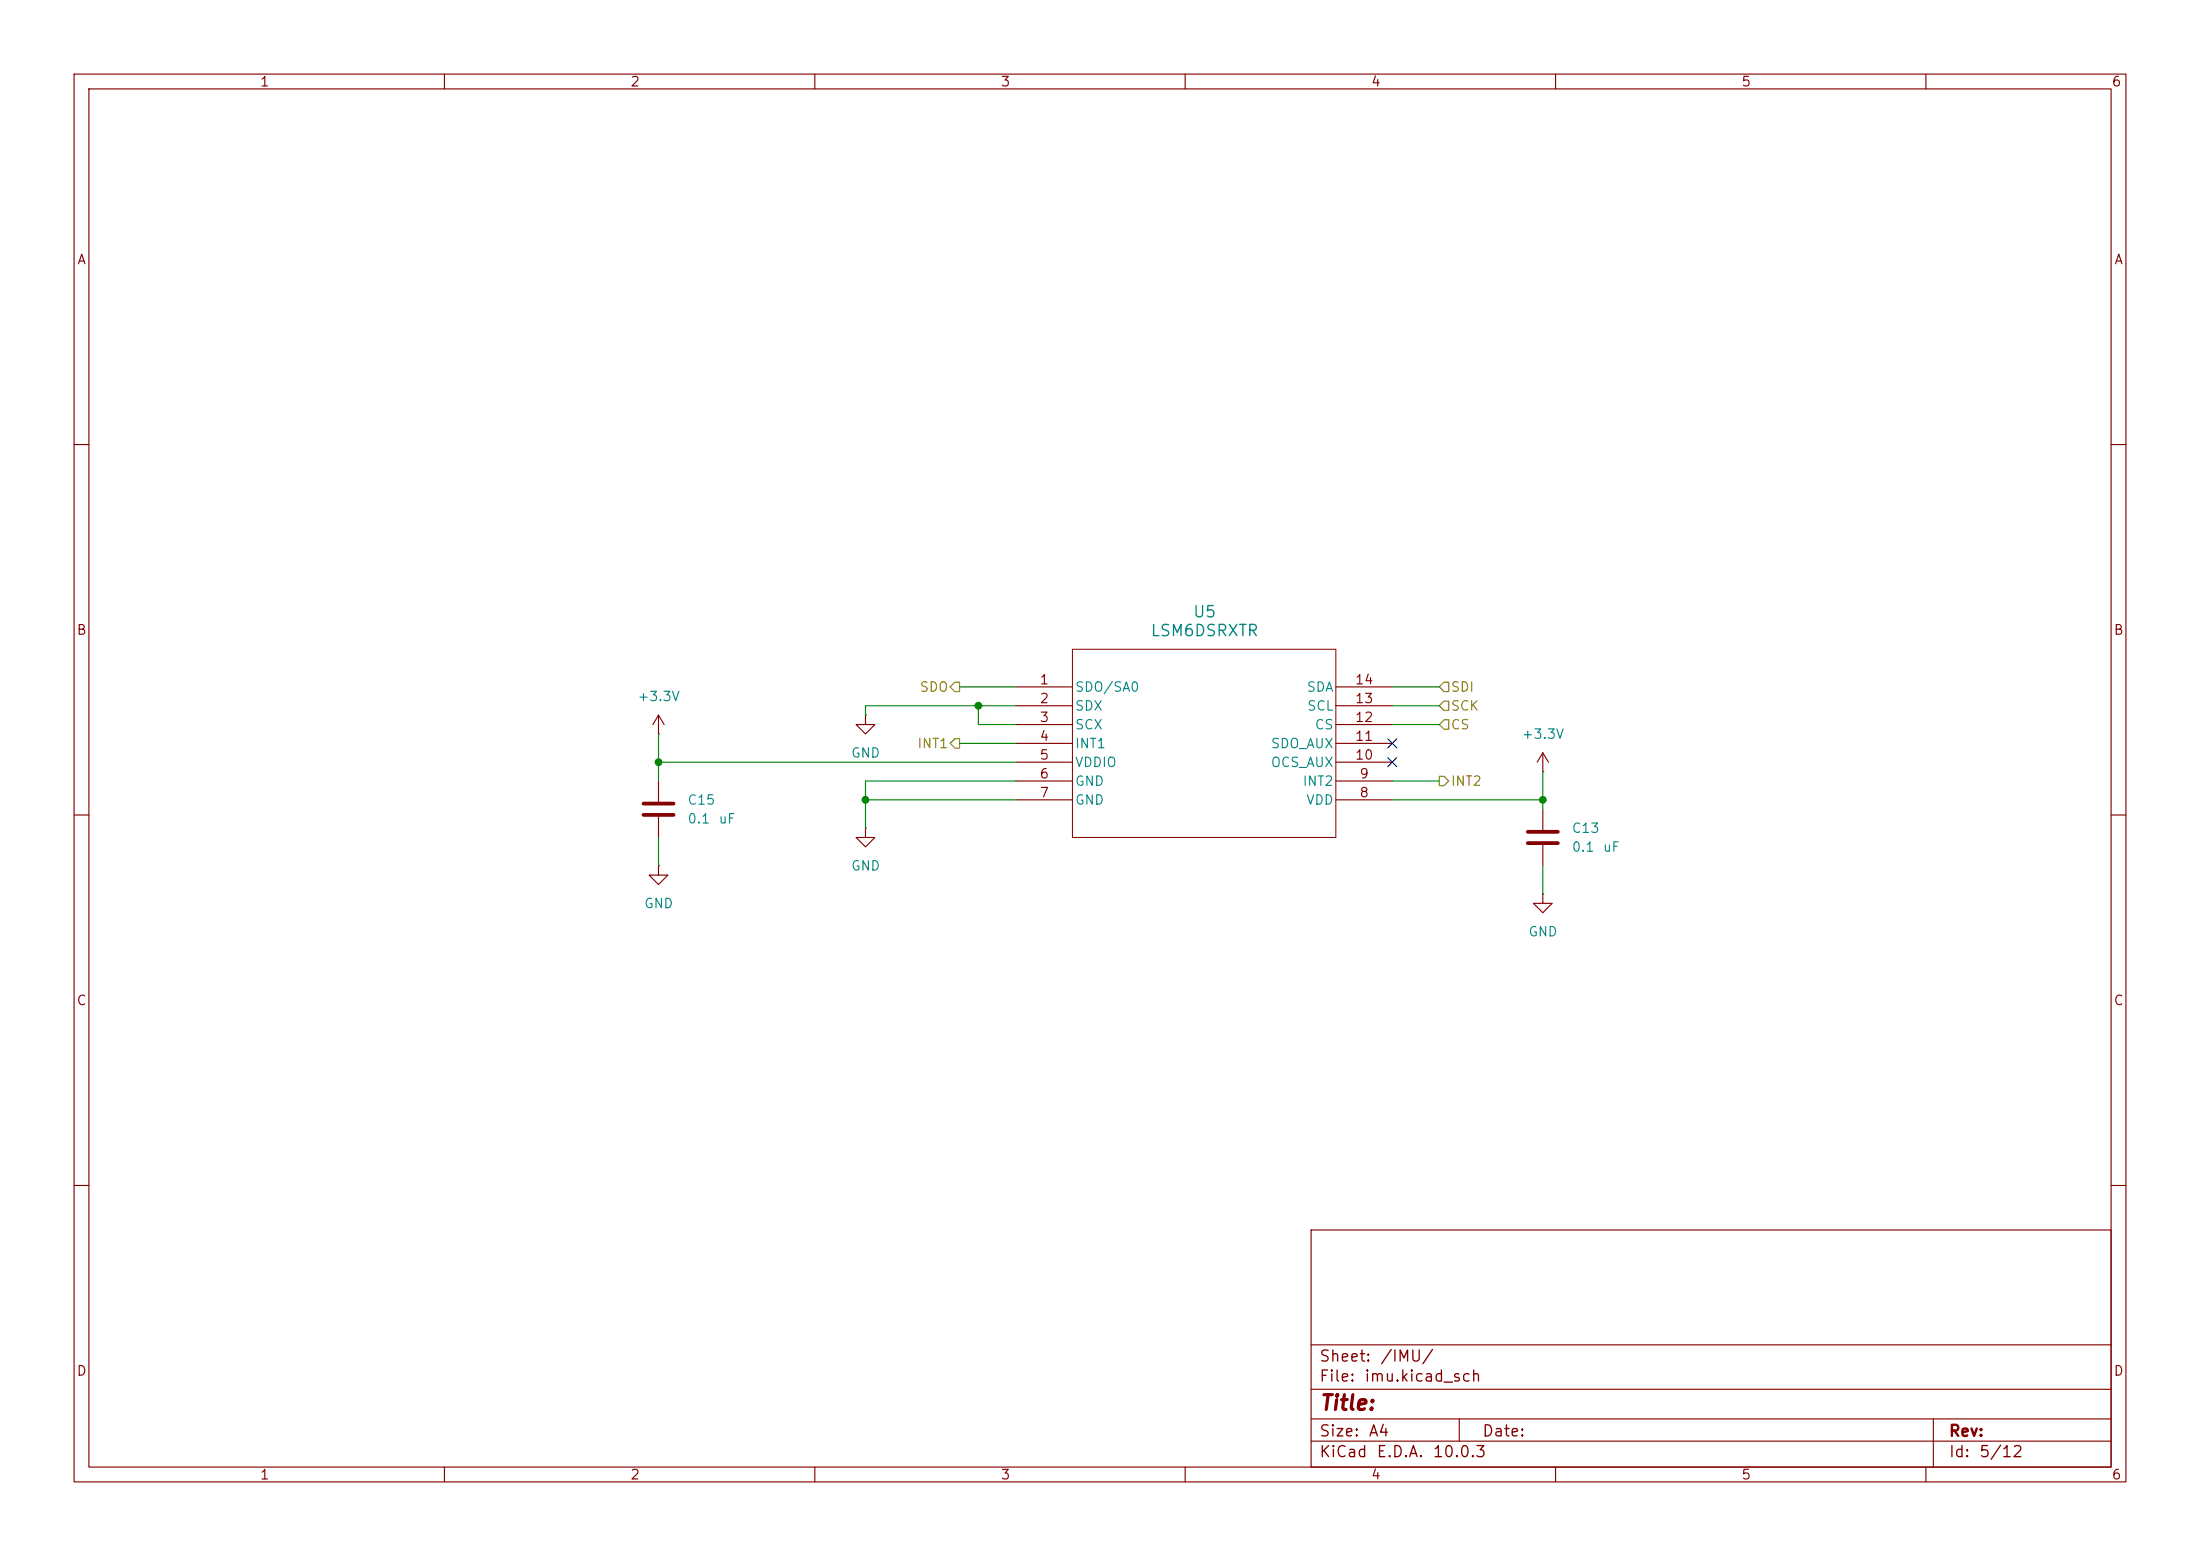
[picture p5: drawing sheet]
(kicad_sch
 (version 20260306)
 (generator "eeschema")
 (generator_version "10.0")
 (paper "A4")
 (lib_symbols
  (symbol "Device:C"
   (pin_numbers (hide yes))
   (pin_names
    (offset 0.254)) (exclude_from_sim no) (in_bom yes) (on_board yes)
   (in_pos_files yes)
   (duplicate_pin_numbers_are_jumpers no)
   (property "Reference" "C" (at 0.635 2.54 0) (show_name no) (do_not_autoplace no) (effects (font (size 1.27 1.27)) (justify left)))
   (property "Value" "C" (at 0.635 -2.54 0) (show_name no) (do_not_autoplace no) (effects (font (size 1.27 1.27)) (justify left)))
   (property "Footprint" "" (at 0.9652 -3.81 0) (show_name no) (do_not_autoplace no) (hide yes) (effects (font (size 1.27 1.27))))
   (property "Datasheet" "" (at 0 0 0) (show_name no) (do_not_autoplace no) (hide yes) (effects (font (size 1.27 1.27))))
   (property "Description" "Unpolarized capacitor" (at 0 0 0) (show_name no) (do_not_autoplace no) (hide yes) (effects (font (size 1.27 1.27))))
   (symbol "C_0_1"
    (polyline (pts (xy -2.032 0.762) (xy 2.032 0.762)) (stroke (width 0.508) (type default)) (fill (type none)))
    (polyline (pts (xy -2.032 -0.762) (xy 2.032 -0.762)) (stroke (width 0.508) (type default)) (fill (type none))))
   (symbol "C_1_1"
    (pin passive line (at 0 3.81 270) (length 2.794) (name "" (effects (font (size 1.27 1.27)))) (number "1" (effects (font (size 1.27 1.27)))))
    (pin passive line (at 0 -3.81 90) (length 2.794) (name "" (effects (font (size 1.27 1.27)))) (number "2" (effects (font (size 1.27 1.27))))))
   (embedded_fonts no))
  (symbol "lsm6dsrxtr:LSM6DSRXTR"
   (pin_names
    (offset 0.254)) (exclude_from_sim no) (in_bom yes) (on_board yes)
   (in_pos_files yes)
   (duplicate_pin_numbers_are_jumpers no)
   (property "Reference" "U5" (at 25.4 10.16 0) (show_name no) (do_not_autoplace no) (effects (font (size 1.524 1.524))))
   (property "Value" "LSM6DSRXTR" (at 25.4 7.62 0) (show_name no) (do_not_autoplace no) (effects (font (size 1.524 1.524))))
   (property "Footprint" "footprints:LGA-14L_STM" (at 0 0 0) (show_name no) (do_not_autoplace no) (hide yes) (effects (font (size 1.27 1.27)
    (italic yes))))
   (property "Datasheet" "https://www.st.com/resource/en/datasheet/lsm6dsrx.pdf" (at 0 0 0) (show_name no) (do_not_autoplace no) (hide yes) (effects (font (size 1.27 1.27)
    (italic yes))))
   (property "Description" "" (at 0 0 0) (show_name no) (do_not_autoplace no) (hide yes) (effects (font (size 1.27 1.27))))
   (property "ki_locked" "" (at 0 0 0) (show_name no) (do_not_autoplace no) (effects (font (size 1.27 1.27))))
   (symbol "LSM6DSRXTR_0_1"
    (polyline (pts (xy 7.62 5.08) (xy 7.62 -20.32)) (stroke (width 0.127) (type default)) (fill (type none)))
    (polyline (pts (xy 7.62 -20.32) (xy 43.18 -20.32)) (stroke (width 0.127) (type default)) (fill (type none)))
    (polyline (pts (xy 43.18 5.08) (xy 7.62 5.08)) (stroke (width 0.127) (type default)) (fill (type none)))
    (polyline (pts (xy 43.18 -20.32) (xy 43.18 5.08)) (stroke (width 0.127) (type default)) (fill (type none)))
    (pin unspecified line (at 0 0 0) (length 7.62) (name "SDO/SA0" (effects (font (size 1.27 1.27)))) (number "1" (effects (font (size 1.27 1.27)))))
    (pin unspecified line (at 0 -2.54 0) (length 7.62) (name "SDX" (effects (font (size 1.27 1.27)))) (number "2" (effects (font (size 1.27 1.27)))))
    (pin unspecified line (at 0 -5.08 0) (length 7.62) (name "SCX" (effects (font (size 1.27 1.27)))) (number "3" (effects (font (size 1.27 1.27)))))
    (pin bidirectional line (at 0 -7.62 0) (length 7.62) (name "INT1" (effects (font (size 1.27 1.27)))) (number "4" (effects (font (size 1.27 1.27)))))
    (pin power_in line (at 0 -10.16 0) (length 7.62) (name "VDDIO" (effects (font (size 1.27 1.27)))) (number "5" (effects (font (size 1.27 1.27)))))
    (pin power_in line (at 50.8 -15.24 180) (length 7.62) (name "VDD" (effects (font (size 1.27 1.27)))) (number "8" (effects (font (size 1.27 1.27)))))
    (pin bidirectional line (at 50.8 -12.7 180) (length 7.62) (name "INT2" (effects (font (size 1.27 1.27)))) (number "9" (effects (font (size 1.27 1.27)))))
    (pin unspecified line (at 50.8 -10.16 180) (length 7.62) (name "OCS_AUX" (effects (font (size 1.27 1.27)))) (number "10" (effects (font (size 1.27 1.27)))))
    (pin unspecified line (at 50.8 -7.62 180) (length 7.62) (name "SDO_AUX" (effects (font (size 1.27 1.27)))) (number "11" (effects (font (size 1.27 1.27)))))
    (pin unspecified line (at 50.8 -5.08 180) (length 7.62) (name "CS" (effects (font (size 1.27 1.27)))) (number "12" (effects (font (size 1.27 1.27)))))
    (pin unspecified line (at 50.8 -2.54 180) (length 7.62) (name "SCL" (effects (font (size 1.27 1.27)))) (number "13" (effects (font (size 1.27 1.27)))))
    (pin unspecified line (at 50.8 0 180) (length 7.62) (name "SDA" (effects (font (size 1.27 1.27)))) (number "14" (effects (font (size 1.27 1.27))))))
   (symbol "LSM6DSRXTR_1_1"
    (pin power_in line (at 0 -12.7 0) (length 7.62) (name "GND" (effects (font (size 1.27 1.27)))) (number "6" (effects (font (size 1.27 1.27)))))
    (pin power_in line (at 0 -15.24 0) (length 7.62) (name "GND" (effects (font (size 1.27 1.27)))) (number "7" (effects (font (size 1.27 1.27))))))
   (embedded_fonts no))
  (symbol "power:+3.3V"
   (power global)
   (pin_numbers (hide yes))
   (pin_names
    (offset 0) (hide yes)) (exclude_from_sim no) (in_bom yes) (on_board yes)
   (in_pos_files yes)
   (duplicate_pin_numbers_are_jumpers no)
   (property "Reference" "#PWR" (at 0 -3.81 0) (show_name no) (do_not_autoplace no) (hide yes) (effects (font (size 1.27 1.27))))
   (property "Value" "+3.3V" (at 0 3.556 0) (show_name no) (do_not_autoplace no) (effects (font (size 1.27 1.27))))
   (property "Footprint" "" (at 0 0 0) (show_name no) (do_not_autoplace no) (hide yes) (effects (font (size 1.27 1.27))))
   (property "Datasheet" "" (at 0 0 0) (show_name no) (do_not_autoplace no) (hide yes) (effects (font (size 1.27 1.27))))
   (property "Description" "Power symbol creates a global label with name \"+3.3V\"" (at 0 0 0) (show_name no) (do_not_autoplace no) (hide yes) (effects (font (size 1.27 1.27))))
   (symbol "+3.3V_0_1"
    (polyline (pts (xy -0.762 1.27) (xy 0 2.54)) (stroke (width 0) (type default)) (fill (type none)))
    (polyline (pts (xy 0 2.54) (xy 0.762 1.27)) (stroke (width 0) (type default)) (fill (type none)))
    (polyline (pts (xy 0 0) (xy 0 2.54)) (stroke (width 0) (type default)) (fill (type none))))
   (symbol "+3.3V_1_1"
    (pin power_in line (at 0 0 90) (length 0) (name "" (effects (font (size 1.27 1.27)))) (number "1" (effects (font (size 1.27 1.27))))))
   (embedded_fonts no))
  (symbol "power:GND"
   (power global)
   (pin_numbers (hide yes))
   (pin_names
    (offset 0) (hide yes)) (exclude_from_sim no) (in_bom yes) (on_board yes)
   (in_pos_files yes)
   (duplicate_pin_numbers_are_jumpers no)
   (property "Reference" "#PWR" (at 0 -6.35 0) (show_name no) (do_not_autoplace no) (hide yes) (effects (font (size 1.27 1.27))))
   (property "Value" "GND" (at 0 -3.81 0) (show_name no) (do_not_autoplace no) (effects (font (size 1.27 1.27))))
   (property "Footprint" "" (at 0 0 0) (show_name no) (do_not_autoplace no) (hide yes) (effects (font (size 1.27 1.27))))
   (property "Datasheet" "" (at 0 0 0) (show_name no) (do_not_autoplace no) (hide yes) (effects (font (size 1.27 1.27))))
   (property "Description" "Power symbol creates a global label with name \"GND\" , ground" (at 0 0 0) (show_name no) (do_not_autoplace no) (hide yes) (effects (font (size 1.27 1.27))))
   (symbol "GND_0_1"
    (polyline (pts (xy 0 0) (xy 0 -1.27) (xy 1.27 -1.27) (xy 0 -2.54) (xy -1.27 -1.27) (xy 0 -1.27)) (stroke (width 0) (type default)) (fill (type none))))
   (symbol "GND_1_1"
    (pin power_in line (at 0 0 270) (length 0) (name "" (effects (font (size 1.27 1.27)))) (number "1" (effects (font (size 1.27 1.27))))))
   (embedded_fonts no)))
 (junction
  (at 88.9 102.87)
  (diameter 0)
  (color 0 0 0 0))
 (junction
  (at 132.08 95.25)
  (diameter 0)
  (color 0 0 0 0))
 (junction
  (at 208.28 107.95)
  (diameter 0)
  (color 0 0 0 0))
 (junction
  (at 116.84 107.95)
  (diameter 0)
  (color 0 0 0 0))
 (no_connect
  (at 187.96 100.33))
 (no_connect
  (at 187.96 102.87))
 (wire
  (pts (xy 88.9 113.03) (xy 88.9 116.84))
  (stroke (width 0) (type default)))
 (wire
  (pts (xy 187.96 95.25) (xy 194.31 95.25))
  (stroke (width 0) (type default)))
 (wire
  (pts (xy 187.96 105.41) (xy 194.31 105.41))
  (stroke (width 0) (type default)))
 (wire
  (pts (xy 88.9 102.87) (xy 88.9 105.41))
  (stroke (width 0) (type default)))
 (wire
  (pts (xy 187.96 97.79) (xy 194.31 97.79))
  (stroke (width 0) (type default)))
 (wire
  (pts (xy 132.08 95.25) (xy 137.16 95.25))
  (stroke (width 0) (type default)))
 (wire
  (pts (xy 116.84 107.95) (xy 137.16 107.95))
  (stroke (width 0) (type default)))
 (wire
  (pts (xy 88.9 99.06) (xy 88.9 102.87))
  (stroke (width 0) (type default)))
 (wire
  (pts (xy 116.84 107.95) (xy 116.84 111.76))
  (stroke (width 0) (type default)))
 (wire
  (pts (xy 116.84 95.25) (xy 132.08 95.25))
  (stroke (width 0) (type default)))
 (wire
  (pts (xy 129.54 92.71) (xy 137.16 92.71))
  (stroke (width 0) (type default)))
 (wire
  (pts (xy 116.84 96.52) (xy 116.84 95.25))
  (stroke (width 0) (type default)))
 (wire
  (pts (xy 129.54 100.33) (xy 137.16 100.33))
  (stroke (width 0) (type default)))
 (wire
  (pts (xy 88.9 102.87) (xy 137.16 102.87))
  (stroke (width 0) (type default)))
 (wire
  (pts (xy 137.16 97.79) (xy 132.08 97.79))
  (stroke (width 0) (type default)))
 (wire
  (pts (xy 116.84 105.41) (xy 116.84 107.95))
  (stroke (width 0) (type default)))
 (wire
  (pts (xy 187.96 107.95) (xy 208.28 107.95))
  (stroke (width 0) (type default)))
 (wire
  (pts (xy 208.28 116.84) (xy 208.28 120.65))
  (stroke (width 0) (type default)))
 (wire
  (pts (xy 187.96 92.71) (xy 194.31 92.71))
  (stroke (width 0) (type default)))
 (wire
  (pts (xy 137.16 105.41) (xy 116.84 105.41))
  (stroke (width 0) (type default)))
 (wire
  (pts (xy 208.28 107.95) (xy 208.28 109.22))
  (stroke (width 0) (type default)))
 (wire
  (pts (xy 208.28 104.14) (xy 208.28 107.95))
  (stroke (width 0) (type default)))
 (wire
  (pts (xy 132.08 97.79) (xy 132.08 95.25))
  (stroke (width 0) (type default)))
 (hierarchical_label "SCK"
  (shape input)
  (at 194.31 95.25 0)
  (effects (font (size 1.27 1.27)) (justify left)))
 (hierarchical_label "SDI"
  (shape input)
  (at 194.31 92.71 0)
  (effects (font (size 1.27 1.27)) (justify left)))
 (hierarchical_label "SDO"
  (shape output)
  (at 129.54 92.71 180)
  (effects (font (size 1.27 1.27)) (justify right)))
 (hierarchical_label "INT2"
  (shape output)
  (at 194.31 105.41 0)
  (effects (font (size 1.27 1.27)) (justify left)))
 (hierarchical_label "CS"
  (shape input)
  (at 194.31 97.79 0)
  (effects (font (size 1.27 1.27)) (justify left)))
 (hierarchical_label "INT1"
  (shape output)
  (at 129.54 100.33 180)
  (effects (font (size 1.27 1.27)) (justify right)))
 (symbol
  (lib_id "power:+3.3V")
  (at 88.9 99.06 0)
  (unit 1)
  (body_style 1)
  (exclude_from_sim no)
  (in_bom yes)
  (on_board yes)
  (in_pos_files yes)
  (dnp no)
  (fields_autoplaced yes)
  (property "Reference" "#PWR024" (at 88.9 102.87 0) (hide yes) (show_name no) (do_not_autoplace no) (effects (font (size 1.27 1.27))))
  (property "Value" "+3.3V" (at 88.9 93.98 0) (show_name no) (do_not_autoplace no) (effects (font (size 1.27 1.27))))
  (property "Footprint" "" (at 88.9 99.06 0) (hide yes) (show_name no) (do_not_autoplace no) (effects (font (size 1.27 1.27))))
  (property "Datasheet" "" (at 88.9 99.06 0) (hide yes) (show_name no) (do_not_autoplace no) (effects (font (size 1.27 1.27))))
  (property "Description" "Power symbol creates a global label with name \"+3.3V\"" (at 88.9 99.06 0) (hide yes) (show_name no) (do_not_autoplace no) (effects (font (size 1.27 1.27))))
  (pin "1"))
 (symbol
  (lib_id "power:GND")
  (at 116.84 96.52 0)
  (unit 1)
  (body_style 1)
  (exclude_from_sim no)
  (in_bom yes)
  (on_board yes)
  (in_pos_files yes)
  (dnp no)
  (fields_autoplaced yes)
  (property "Reference" "#PWR026" (at 116.84 102.87 0) (hide yes) (show_name no) (do_not_autoplace no) (effects (font (size 1.27 1.27))))
  (property "Value" "GND" (at 116.84 101.6 0) (show_name no) (do_not_autoplace no) (effects (font (size 1.27 1.27))))
  (property "Footprint" "" (at 116.84 96.52 0) (hide yes) (show_name no) (do_not_autoplace no) (effects (font (size 1.27 1.27))))
  (property "Datasheet" "" (at 116.84 96.52 0) (hide yes) (show_name no) (do_not_autoplace no) (effects (font (size 1.27 1.27))))
  (property "Description" "Power symbol creates a global label with name \"GND\" , ground" (at 116.84 96.52 0) (hide yes) (show_name no) (do_not_autoplace no) (effects (font (size 1.27 1.27))))
  (pin "1"))
 (symbol
  (lib_id "Device:C")
  (at 208.28 113.03 0)
  (unit 1)
  (body_style 1)
  (exclude_from_sim no)
  (in_bom yes)
  (on_board yes)
  (in_pos_files yes)
  (dnp no)
  (fields_autoplaced yes)
  (property "Reference" "C13" (at 212.09 111.7599 0) (show_name no) (do_not_autoplace no) (effects (font (size 1.27 1.27)) (justify left)))
  (property "Value" "0.1 uF" (at 212.09 114.2999 0) (show_name no) (do_not_autoplace no) (effects (font (size 1.27 1.27)) (justify left)))
  (property "Footprint" "Capacitor_SMD:C_0603_1608Metric" (at 209.2452 116.84 0) (hide yes) (show_name no) (do_not_autoplace no) (effects (font (size 1.27 1.27))))
  (property "Datasheet" "" (at 208.28 113.03 0) (hide yes) (show_name no) (do_not_autoplace no) (effects (font (size 1.27 1.27))))
  (property "Description" "Unpolarized capacitor" (at 208.28 113.03 0) (hide yes) (show_name no) (do_not_autoplace no) (effects (font (size 1.27 1.27))))
  (pin "1")
  (pin "2"))
 (symbol
  (lib_id "power:+3.3V")
  (at 208.28 104.14 0)
  (unit 1)
  (body_style 1)
  (exclude_from_sim no)
  (in_bom yes)
  (on_board yes)
  (in_pos_files yes)
  (dnp no)
  (fields_autoplaced yes)
  (property "Reference" "#PWR028" (at 208.28 107.95 0) (hide yes) (show_name no) (do_not_autoplace no) (effects (font (size 1.27 1.27))))
  (property "Value" "+3.3V" (at 208.28 99.06 0) (show_name no) (do_not_autoplace no) (effects (font (size 1.27 1.27))))
  (property "Footprint" "" (at 208.28 104.14 0) (hide yes) (show_name no) (do_not_autoplace no) (effects (font (size 1.27 1.27))))
  (property "Datasheet" "" (at 208.28 104.14 0) (hide yes) (show_name no) (do_not_autoplace no) (effects (font (size 1.27 1.27))))
  (property "Description" "Power symbol creates a global label with name \"+3.3V\"" (at 208.28 104.14 0) (hide yes) (show_name no) (do_not_autoplace no) (effects (font (size 1.27 1.27))))
  (pin "1"))
 (symbol
  (lib_id "power:GND")
  (at 116.84 111.76 0)
  (unit 1)
  (body_style 1)
  (exclude_from_sim no)
  (in_bom yes)
  (on_board yes)
  (in_pos_files yes)
  (dnp no)
  (fields_autoplaced yes)
  (property "Reference" "#PWR027" (at 116.84 118.11 0) (hide yes) (show_name no) (do_not_autoplace no) (effects (font (size 1.27 1.27))))
  (property "Value" "GND" (at 116.84 116.84 0) (show_name no) (do_not_autoplace no) (effects (font (size 1.27 1.27))))
  (property "Footprint" "" (at 116.84 111.76 0) (hide yes) (show_name no) (do_not_autoplace no) (effects (font (size 1.27 1.27))))
  (property "Datasheet" "" (at 116.84 111.76 0) (hide yes) (show_name no) (do_not_autoplace no) (effects (font (size 1.27 1.27))))
  (property "Description" "Power symbol creates a global label with name \"GND\" , ground" (at 116.84 111.76 0) (hide yes) (show_name no) (do_not_autoplace no) (effects (font (size 1.27 1.27))))
  (pin "1"))
 (symbol
  (lib_id "power:GND")
  (at 88.9 116.84 0)
  (unit 1)
  (body_style 1)
  (exclude_from_sim no)
  (in_bom yes)
  (on_board yes)
  (in_pos_files yes)
  (dnp no)
  (fields_autoplaced yes)
  (property "Reference" "#PWR025" (at 88.9 123.19 0) (hide yes) (show_name no) (do_not_autoplace no) (effects (font (size 1.27 1.27))))
  (property "Value" "GND" (at 88.9 121.92 0) (show_name no) (do_not_autoplace no) (effects (font (size 1.27 1.27))))
  (property "Footprint" "" (at 88.9 116.84 0) (hide yes) (show_name no) (do_not_autoplace no) (effects (font (size 1.27 1.27))))
  (property "Datasheet" "" (at 88.9 116.84 0) (hide yes) (show_name no) (do_not_autoplace no) (effects (font (size 1.27 1.27))))
  (property "Description" "Power symbol creates a global label with name \"GND\" , ground" (at 88.9 116.84 0) (hide yes) (show_name no) (do_not_autoplace no) (effects (font (size 1.27 1.27))))
  (pin "1"))
 (symbol
  (lib_id "power:GND")
  (at 208.28 120.65 0)
  (unit 1)
  (body_style 1)
  (exclude_from_sim no)
  (in_bom yes)
  (on_board yes)
  (in_pos_files yes)
  (dnp no)
  (fields_autoplaced yes)
  (property "Reference" "#PWR029" (at 208.28 127 0) (hide yes) (show_name no) (do_not_autoplace no) (effects (font (size 1.27 1.27))))
  (property "Value" "GND" (at 208.28 125.73 0) (show_name no) (do_not_autoplace no) (effects (font (size 1.27 1.27))))
  (property "Footprint" "" (at 208.28 120.65 0) (hide yes) (show_name no) (do_not_autoplace no) (effects (font (size 1.27 1.27))))
  (property "Datasheet" "" (at 208.28 120.65 0) (hide yes) (show_name no) (do_not_autoplace no) (effects (font (size 1.27 1.27))))
  (property "Description" "Power symbol creates a global label with name \"GND\" , ground" (at 208.28 120.65 0) (hide yes) (show_name no) (do_not_autoplace no) (effects (font (size 1.27 1.27))))
  (pin "1"))
 (symbol
  (lib_id "lsm6dsrxtr:LSM6DSRXTR")
  (at 137.16 92.71 0)
  (unit 1)
  (body_style 1)
  (exclude_from_sim no)
  (in_bom yes)
  (on_board yes)
  (in_pos_files yes)
  (dnp no)
  (fields_autoplaced yes)
  (property "Reference" "U5" (at 162.56 82.55 0) (show_name no) (do_not_autoplace no) (effects (font (size 1.524 1.524))))
  (property "Value" "LSM6DSRXTR" (at 162.56 85.09 0) (show_name no) (do_not_autoplace no) (effects (font (size 1.524 1.524))))
  (property "Footprint" "footprints:LGA-14L_STM" (at 137.16 92.71 0) (hide yes) (show_name no) (do_not_autoplace no) (effects (font (size 1.27 1.27)
    (italic yes))))
  (property "Datasheet" "https://www.st.com/resource/en/datasheet/lsm6dsrx.pdf" (at 137.16 92.71 0) (hide yes) (show_name no) (do_not_autoplace no) (effects (font (size 1.27 1.27)
    (italic yes))))
  (property "Description" "" (at 137.16 92.71 0) (hide yes) (show_name no) (do_not_autoplace no) (effects (font (size 1.27 1.27))))
  (pin "7")
  (pin "6")
  (pin "14")
  (pin "13")
  (pin "12")
  (pin "11")
  (pin "10")
  (pin "9")
  (pin "8")
  (pin "5")
  (pin "4")
  (pin "3")
  (pin "2")
  (pin "1"))
 (symbol
  (lib_id "Device:C")
  (at 88.9 109.22 0)
  (unit 1)
  (body_style 1)
  (exclude_from_sim no)
  (in_bom yes)
  (on_board yes)
  (in_pos_files yes)
  (dnp no)
  (fields_autoplaced yes)
  (property "Reference" "C15" (at 92.71 107.9499 0) (show_name no) (do_not_autoplace no) (effects (font (size 1.27 1.27)) (justify left)))
  (property "Value" "0.1 uF" (at 92.71 110.4899 0) (show_name no) (do_not_autoplace no) (effects (font (size 1.27 1.27)) (justify left)))
  (property "Footprint" "Capacitor_SMD:C_0603_1608Metric" (at 89.8652 113.03 0) (hide yes) (show_name no) (do_not_autoplace no) (effects (font (size 1.27 1.27))))
  (property "Datasheet" "" (at 88.9 109.22 0) (hide yes) (show_name no) (do_not_autoplace no) (effects (font (size 1.27 1.27))))
  (property "Description" "Unpolarized capacitor" (at 88.9 109.22 0) (hide yes) (show_name no) (do_not_autoplace no) (effects (font (size 1.27 1.27))))
  (pin "1")
  (pin "2")))
